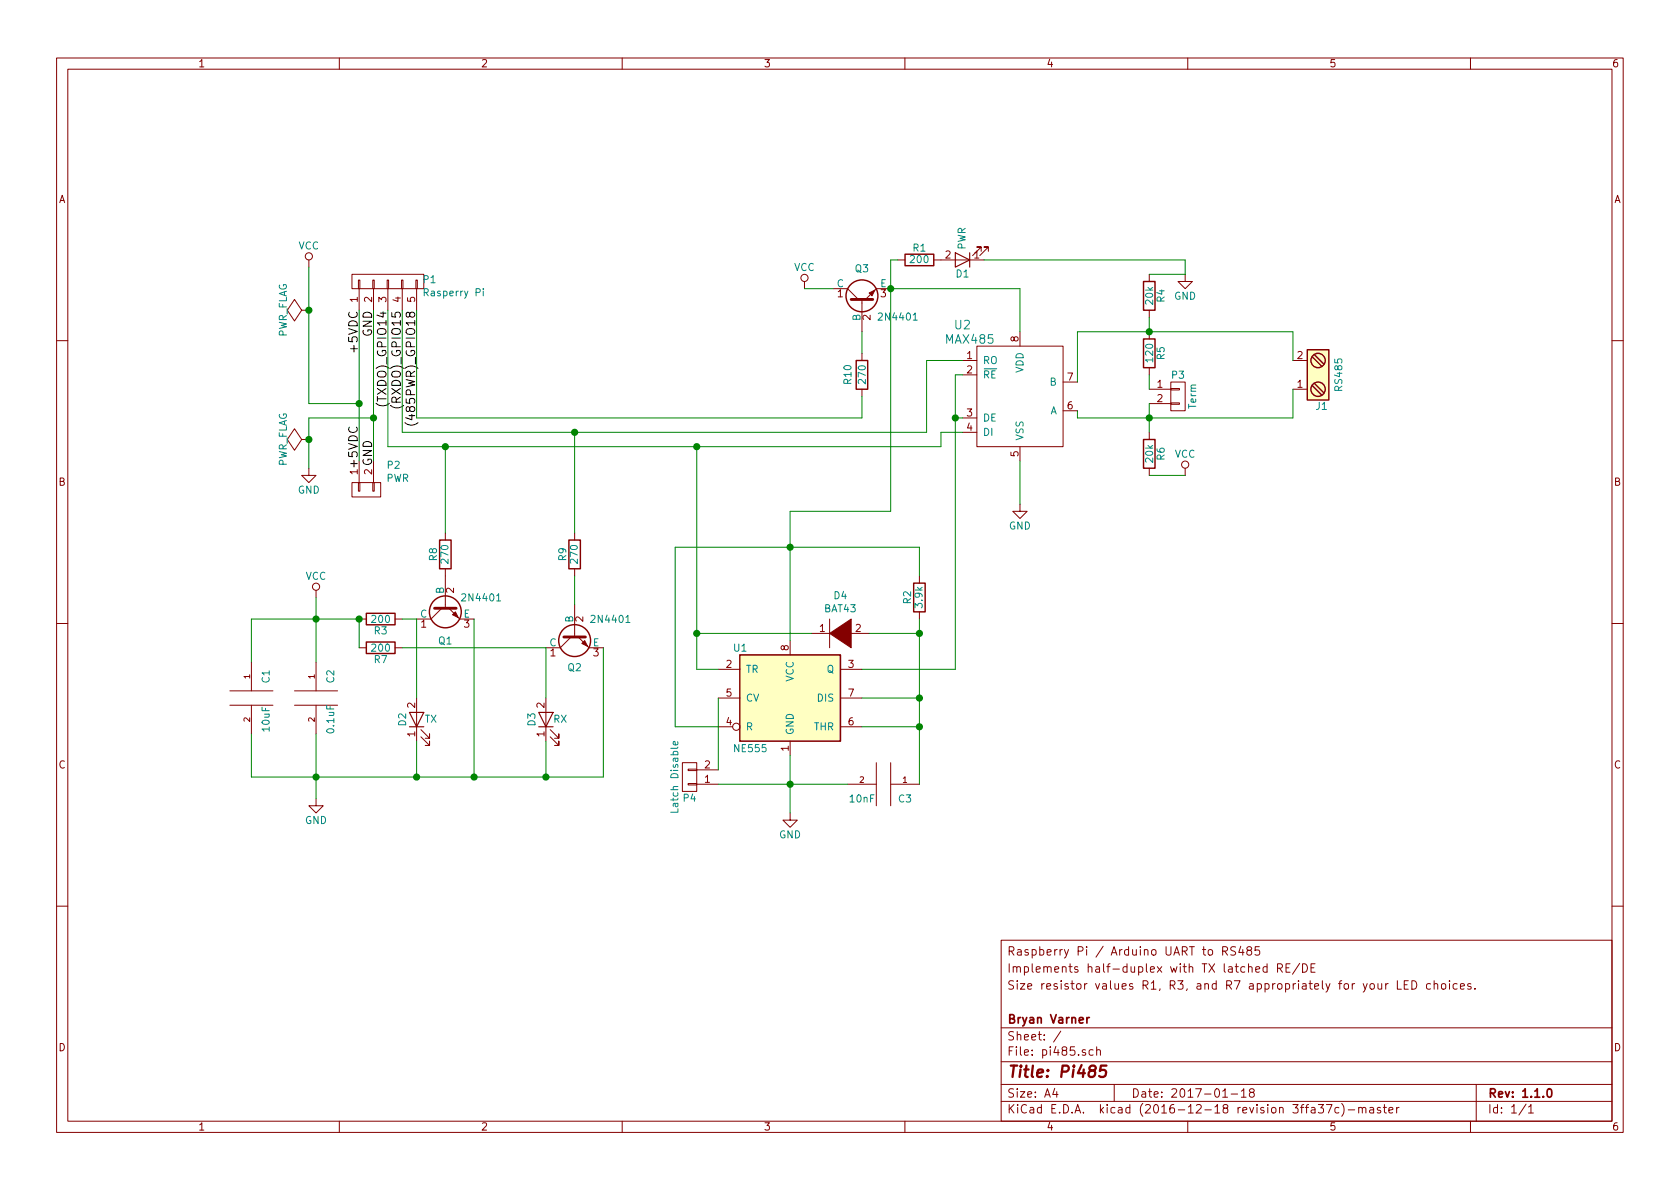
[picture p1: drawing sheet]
EESchema Schematic File Version 2
LIBS:power
LIBS:device
LIBS:transistors
LIBS:conn
LIBS:linear
LIBS:regul
LIBS:74xx
LIBS:cmos4000
LIBS:adc-dac
LIBS:memory
LIBS:xilinx
LIBS:microcontrollers
LIBS:dsp
LIBS:microchip
LIBS:analog_switches
LIBS:motorola
LIBS:texas
LIBS:intel
LIBS:audio
LIBS:interface
LIBS:digital-audio
LIBS:philips
LIBS:display
LIBS:cypress
LIBS:siliconi
LIBS:opto
LIBS:atmel
LIBS:contrib
LIBS:valves
LIBS:w_rtx
LIBS:74xgxx
LIBS:ac-dc
LIBS:actel
LIBS:allegro
LIBS:Altera
LIBS:analog_devices
LIBS:battery_management
LIBS:bbd
LIBS:brooktre
LIBS:cmos_ieee
LIBS:dc-dc
LIBS:diode
LIBS:elec-unifil
LIBS:ESD_Protection
LIBS:ftdi
LIBS:gennum
LIBS:graphic
LIBS:hc11
LIBS:ir
LIBS:Lattice
LIBS:logo
LIBS:maxim
LIBS:mechanical
LIBS:microchip_dspic33dsc
LIBS:microchip_pic10mcu
LIBS:microchip_pic12mcu
LIBS:microchip_pic16mcu
LIBS:microchip_pic18mcu
LIBS:microchip_pic32mcu
LIBS:motor_drivers
LIBS:motors
LIBS:msp430
LIBS:nordicsemi
LIBS:nxp_armmcu
LIBS:onsemi
LIBS:Oscillators
LIBS:Power_Management
LIBS:powerint
LIBS:pspice
LIBS:references
LIBS:relays
LIBS:rfcom
LIBS:sensors
LIBS:silabs
LIBS:stm8
LIBS:stm32
LIBS:supertex
LIBS:switches
LIBS:transf
LIBS:ttl_ieee
LIBS:video
LIBS:wiznet
LIBS:Worldsemi
LIBS:Xicor
LIBS:zetex
LIBS:Zilog
LIBS:pi485-cache
EELAYER 26 0
EELAYER END
$Descr A4 11693 8268
encoding utf-8
Sheet 1 1
Title "Pi485"
Date "2017-01-18"
Rev "1.1.0"
Comp "Bryan Varner"
Comment1 ""
Comment2 "Size resistor values R1, R3, and R7 appropriately for your LED choices."
Comment3 "Implements half-duplex with TX latched RE/DE"
Comment4 "Raspberry Pi / Arduino UART to RS485"
$EndDescr
$Comp
L GND #PWR01
U 1 1
P 2150 3250
F 0 "#PWR01" H 2150 3000 50  0001 C CNN
F 1 "GND" H 2150 3100 50  0000 C CNN
F 2 "" H 2150 3250 50  0000 C CNN
F 3 "" H 2150 3250 50  0000 C CNN
	1    2150 3250
	1    0    0    -1  
$EndComp
$Comp
L PWR_FLAG #FLG02
U 1 1
P 2150 2150
F 0 "#FLG02" H 2150 2245 50  0001 C CNN
F 1 "PWR_FLAG" H 2150 2330 50  0000 C CNN
F 2 "" H 2150 2150 50  0000 C CNN
F 3 "" H 2150 2150 50  0000 C CNN
	1    2150 2150
	0    -1   -1   0   
$EndComp
$Comp
L PWR_FLAG #FLG03
U 1 1
P 2150 3050
F 0 "#FLG03" H 2150 3145 50  0001 C CNN
F 1 "PWR_FLAG" H 2150 3230 50  0000 C CNN
F 2 "" H 2150 3050 50  0000 C CNN
F 3 "" H 2150 3050 50  0000 C CNN
	1    2150 3050
	0    -1   -1   0   
$EndComp
$Comp
L VCC #PWR04
U 1 1
P 2150 1850
F 0 "#PWR04" H 2150 1700 50  0001 C CNN
F 1 "VCC" H 2150 2000 50  0000 C CNN
F 2 "" H 2150 1850 50  0000 C CNN
F 3 "" H 2150 1850 50  0000 C CNN
	1    2150 1850
	1    0    0    -1  
$EndComp
$Comp
L VCC #PWR05
U 1 1
P 2200 4150
F 0 "#PWR05" H 2200 4000 50  0001 C CNN
F 1 "VCC" H 2200 4300 50  0000 C CNN
F 2 "" H 2200 4150 50  0000 C CNN
F 3 "" H 2200 4150 50  0000 C CNN
	1    2200 4150
	1    0    0    -1  
$EndComp
$Comp
L GND #PWR06
U 1 1
P 2200 5550
F 0 "#PWR06" H 2200 5300 50  0001 C CNN
F 1 "GND" H 2200 5400 50  0000 C CNN
F 2 "" H 2200 5550 50  0000 C CNN
F 3 "" H 2200 5550 50  0000 C CNN
	1    2200 5550
	1    0    0    -1  
$EndComp
$Comp
L R R1
U 1 1
P 6400 1800
F 0 "R1" V 6480 1800 50  0000 C CNN
F 1 "200" V 6400 1800 50  0000 C CNN
F 2 "Resistors_THT:Resistor_Horizontal_RM10mm" V 6550 1100 50  0001 C CNN
F 3 "" H 6400 1800 50  0000 C CNN
	1    6400 1800
	0    -1   -1   0   
$EndComp
$Comp
L LED D1
U 1 1
P 6700 1800
F 0 "D1" H 6700 1900 50  0000 C CNN
F 1 "PWR" V 6700 1650 50  0000 C CNN
F 2 "LEDs:LED-3MM" H 6650 1600 50  0001 C CNN
F 3 "" H 6700 1800 50  0000 C CNN
	1    6700 1800
	-1   0    0    1   
$EndComp
$Comp
L NE555 U1
U 1 1
P 5500 4850
F 0 "U1" H 5100 5200 50  0000 L CNN
F 1 "NE555" H 5100 4500 50  0000 L CNN
F 2 "Housings_DIP:DIP-8_W7.62mm_LongPads" H 6350 4500 50  0001 C CNN
F 3 "" H 5500 4850 50  0000 C CNN
	1    5500 4850
	1    0    0    -1  
$EndComp
$Comp
L R R2
U 1 1
P 6400 4150
F 0 "R2" V 6480 4150 50  0000 C CNN
F 1 "3.9k" V 6400 4150 50  0000 C CNN
F 2 "Resistors_THT:Resistor_Horizontal_RM10mm" H 5500 4150 50  0001 C CNN
F 3 "" H 6400 4150 50  0000 C CNN
	1    6400 4150
	-1   0    0    1   
$EndComp
$Comp
L CAP C3
U 1 1
P 6150 5450
F 0 "C3" V 6250 5600 50  0000 C CNN
F 1 "10nF" V 6250 5300 50  0000 C CNN
F 2 "Capacitors_THT:C_Rect_L7_W2.5_P5" V 6350 5150 50  0001 C CNN
F 3 "" H 6150 5450 50  0000 C CNN
	1    6150 5450
	0    1    1    0   
$EndComp
$Comp
L GND #PWR07
U 1 1
P 5500 5650
F 0 "#PWR07" H 5500 5400 50  0001 C CNN
F 1 "GND" H 5500 5500 50  0000 C CNN
F 2 "" H 5500 5650 50  0000 C CNN
F 3 "" H 5500 5650 50  0000 C CNN
	1    5500 5650
	1    0    0    -1  
$EndComp
$Comp
L MAX485 U2
U 1 1
P 7100 2750
F 0 "U2" H 6700 3250 60  0000 C CNN
F 1 "MAX485" H 6750 3150 60  0000 C CNN
F 2 "Housings_DIP:DIP-8_W7.62mm_LongPads" H 6650 3350 60  0001 C CNN
F 3 "" H 7100 2750 60  0000 C CNN
	1    7100 2750
	1    0    0    -1  
$EndComp
$Comp
L GND #PWR09
U 1 1
P 7100 3500
F 0 "#PWR09" H 7100 3250 50  0001 C CNN
F 1 "GND" H 7100 3350 50  0000 C CNN
F 2 "" H 7100 3500 50  0000 C CNN
F 3 "" H 7100 3500 50  0000 C CNN
	1    7100 3500
	1    0    0    -1  
$EndComp
$Comp
L VCC #PWR010
U 1 1
P 5600 2000
F 0 "#PWR010" H 5600 1850 50  0001 C CNN
F 1 "VCC" H 5600 2150 50  0000 C CNN
F 2 "" H 5600 2000 50  0000 C CNN
F 3 "" H 5600 2000 50  0000 C CNN
	1    5600 2000
	1    0    0    -1  
$EndComp
$Comp
L R R5
U 1 1
P 8000 2450
F 0 "R5" V 8080 2450 50  0000 C CNN
F 1 "120" V 8000 2450 50  0000 C CNN
F 2 "Resistors_THT:Resistor_Horizontal_RM10mm" H 8850 2650 50  0001 C CNN
F 3 "" H 8000 2450 50  0000 C CNN
	1    8000 2450
	1    0    0    -1  
$EndComp
$Comp
L R R4
U 1 1
P 8000 2050
F 0 "R4" V 8080 2050 50  0000 C CNN
F 1 "20k" V 8000 2050 50  0000 C CNN
F 2 "Resistors_THT:Resistor_Horizontal_RM10mm" H 8850 2300 50  0001 C CNN
F 3 "" H 8000 2050 50  0000 C CNN
	1    8000 2050
	1    0    0    -1  
$EndComp
$Comp
L R R6
U 1 1
P 8000 3150
F 0 "R6" V 8080 3150 50  0000 C CNN
F 1 "20k" V 8000 3150 50  0000 C CNN
F 2 "Resistors_THT:Resistor_Horizontal_RM10mm" H 8850 3300 50  0001 C CNN
F 3 "" H 8000 3150 50  0000 C CNN
	1    8000 3150
	1    0    0    -1  
$EndComp
$Comp
L Screw_Terminal_1x02 J1
U 1 1
P 9200 2600
F 0 "J1" H 9200 2850 50  0000 C TNN
F 1 "RS485" V 9050 2600 50  0000 C TNN
F 2 "Connectors_Terminal_Blocks:TerminalBlock_Pheonix_MPT-2.54mm_2pol" H 9200 2375 50  0001 C CNN
F 3 "" H 9175 2600 50  0001 C CNN
	1    9200 2600
	-1   0    0    1   
$EndComp
Text Label 2800 2150 3    60   ~ 0
(RXDO)_GPIO15
Text Label 2700 2150 3    60   ~ 0
(TXDO)_GPIO14
$Comp
L CONN_01X02 P3
U 1 1
P 8200 2750
F 0 "P3" H 8200 2900 50  0000 C CNN
F 1 "Term" V 8300 2750 50  0000 C CNN
F 2 "Pin_Headers:Pin_Header_Straight_1x02" H 8850 3000 50  0001 C CNN
F 3 "" H 8200 2750 50  0000 C CNN
	1    8200 2750
	1    0    0    -1  
$EndComp
Text Label 2500 2150 3    60   ~ 0
+5VDC
Text Label 2600 2150 3    60   ~ 0
GND
Text Label 2500 2950 3    60   ~ 0
+5VDC
Text Label 2600 3050 3    60   ~ 0
GND
$Comp
L GND #PWR011
U 1 1
P 8250 1900
F 0 "#PWR011" H 8250 1650 50  0001 C CNN
F 1 "GND" H 8250 1750 50  0000 C CNN
F 2 "" H 8250 1900 50  0000 C CNN
F 3 "" H 8250 1900 50  0000 C CNN
	1    8250 1900
	1    0    0    -1  
$EndComp
$Comp
L VCC #PWR012
U 1 1
P 8250 3300
F 0 "#PWR012" H 8250 3150 50  0001 C CNN
F 1 "VCC" H 8250 3450 50  0000 C CNN
F 2 "" H 8250 3300 50  0000 C CNN
F 3 "" H 8250 3300 50  0000 C CNN
	1    8250 3300
	1    0    0    -1  
$EndComp
$Comp
L CONN_01X05 P1
U 1 1
P 2700 1950
F 0 "P1" V 2710 1712 50  0000 R CNN
F 1 "Rasperry Pi" V 2619 1712 50  0000 R CNN
F 2 "Socket_Strips:Socket_Strip_Angled_1x05" V 2528 1712 50  0001 R CNN
F 3 "" H 2700 1950 50  0000 C CNN
	1    2700 1950
	0    -1   -1   0   
$EndComp
$Comp
L CONN_01X02 P2
U 1 1
P 2550 3400
F 0 "P2" V 2377 3262 50  0000 R CNN
F 1 "PWR" V 2468 3262 50  0000 R CNN
F 2 "Socket_Strips:Socket_Strip_Angled_1x02" V 2559 3262 50  0001 R CNN
F 3 "" H 2550 3400 50  0000 C CNN
	1    2550 3400
	0    -1   1    0   
$EndComp
$Comp
L BC413 Q1
U 1 1
P 3100 4200
F 0 "Q1" V 3350 4200 50  0000 C CNN
F 1 "2N4401" V 3050 3950 50  0000 C CNN
F 2 "TO_SOT_Packages_THT:TO-92_Inline_Wide" V 3518 4200 50  0001 C CIN
F 3 "" H 3100 4200 50  0000 L CNN
	1    3100 4200
	0    -1   1    0   
$EndComp
$Comp
L BC413 Q2
U 1 1
P 4000 4400
F 0 "Q2" V 4236 4400 50  0000 C CNN
F 1 "2N4401" V 3900 4150 50  0000 C CNN
F 2 "TO_SOT_Packages_THT:TO-92_Inline_Wide" V 4418 4400 50  0001 C CIN
F 3 "" H 4000 4400 50  0000 L CNN
	1    4000 4400
	0    -1   1    0   
$EndComp
$Comp
L LED D2
U 1 1
P 2900 5000
F 0 "D2" H 2900 5100 50  0000 C CNN
F 1 "TX" V 2900 4900 50  0000 C CNN
F 2 "LEDs:LED-3MM" H 2850 4800 50  0001 C CNN
F 3 "" H 2900 5000 50  0000 C CNN
	1    2900 5000
	0    -1   -1   0   
$EndComp
$Comp
L LED D3
U 1 1
P 3800 5000
F 0 "D3" H 3800 5100 50  0000 C CNN
F 1 "RX" V 3800 4900 50  0000 C CNN
F 2 "LEDs:LED-3MM" H 3750 4800 50  0001 C CNN
F 3 "" H 3800 5000 50  0000 C CNN
	1    3800 5000
	0    -1   -1   0   
$EndComp
$Comp
L R R7
U 1 1
P 2650 4500
F 0 "R7" V 2730 4500 50  0000 C CNN
F 1 "200" V 2650 4500 50  0000 C CNN
F 2 "Resistors_THT:Resistor_Horizontal_RM10mm" V 2800 3800 50  0001 C CNN
F 3 "" H 2650 4500 50  0000 C CNN
	1    2650 4500
	0    1    1    0   
$EndComp
$Comp
L R R3
U 1 1
P 2650 4300
F 0 "R3" V 2730 4300 50  0000 C CNN
F 1 "200" V 2650 4300 50  0000 C CNN
F 2 "Resistors_THT:Resistor_Horizontal_RM10mm" V 2800 3600 50  0001 C CNN
F 3 "" H 2650 4300 50  0000 C CNN
	1    2650 4300
	0    1    1    0   
$EndComp
$Comp
L R R8
U 1 1
P 3100 3850
F 0 "R8" V 3180 3850 50  0000 C CNN
F 1 "270" V 3100 3850 50  0000 C CNN
F 2 "Resistors_THT:Resistor_Horizontal_RM10mm" V 3250 3150 50  0001 C CNN
F 3 "" H 3100 3850 50  0000 C CNN
	1    3100 3850
	-1   0    0    1   
$EndComp
$Comp
L R R9
U 1 1
P 4000 3850
F 0 "R9" V 4080 3850 50  0000 C CNN
F 1 "270" V 4000 3850 50  0000 C CNN
F 2 "Resistors_THT:Resistor_Horizontal_RM10mm" V 4150 3150 50  0001 C CNN
F 3 "" H 4000 3850 50  0000 C CNN
	1    4000 3850
	-1   0    0    1   
$EndComp
$Comp
L CAP C2
U 1 1
P 2200 4850
F 0 "C2" V 2300 5000 50  0000 C CNN
F 1 "0.1uF" V 2300 4700 50  0000 C CNN
F 2 "Capacitors_THT:C_Rect_L7_W2.5_P5" V 2400 4550 50  0001 C CNN
F 3 "" H 2200 4850 50  0000 C CNN
	1    2200 4850
	1    0    0    -1  
$EndComp
$Comp
L CAP C1
U 1 1
P 1750 4850
F 0 "C1" V 1850 5000 50  0000 C CNN
F 1 "10uF" V 1850 4700 50  0000 C CNN
F 2 "Capacitors_THT:C_Radial_D5_L11_P2" V 1950 4550 50  0001 C CNN
F 3 "" H 1750 4850 50  0000 C CNN
	1    1750 4850
	1    0    0    -1  
$EndComp
$Comp
L DIODE D4
U 1 1
P 5850 4400
F 0 "D4" H 5850 4665 50  0000 C CNN
F 1 "BAT43" H 5850 4574 50  0000 C CNN
F 2 "Diodes_THT:Diode_DO-35_SOD27_Horizontal_RM10" H 5850 4573 50  0001 C CNN
F 3 "" H 5850 4400 50  0000 C CNN
	1    5850 4400
	1    0    0    -1  
$EndComp
$Comp
L CONN_01X02 P4
U 1 1
P 4800 5400
F 0 "P4" H 4800 5550 50  0000 C CNN
F 1 "Latch Disable" V 4900 5400 50  0000 C CNN
F 2 "Pin_Headers:Pin_Header_Straight_1x02" H 5450 5650 50  0001 C CNN
F 3 "" H 4800 5400 50  0000 C CNN
	1    4800 5400
	-1   0    0    1   
$EndComp
$Comp
L R R10
U 1 1
P 6000 2600
F 0 "R10" V 5900 2600 50  0000 C CNN
F 1 "270" V 6000 2600 50  0000 C CNN
F 2 "Resistors_THT:Resistor_Horizontal_RM10mm" V 6150 1900 50  0001 C CNN
F 3 "" H 6000 2600 50  0000 C CNN
	1    6000 2600
	1    0    0    -1  
$EndComp
$Comp
L BC413 Q3
U 1 1
P 6000 2100
F 0 "Q3" V 6236 2100 50  0000 C CNN
F 1 "2N4401" V 5900 1850 50  0000 C CNN
F 2 "TO_SOT_Packages_THT:TO-92_Inline_Wide" V 6418 2100 50  0001 C CIN
F 3 "" H 6000 2100 50  0000 L CNN
	1    6000 2100
	0    -1   -1   0   
$EndComp
Connection ~ 2150 2150
Wire Wire Line
	2600 2150 2600 3200
Wire Wire Line
	2600 2900 2150 2900
Wire Wire Line
	1750 4300 2500 4300
Wire Wire Line
	5500 3550 5500 4450
Wire Wire Line
	6400 4300 6400 5450
Wire Wire Line
	6400 4850 6000 4850
Wire Wire Line
	6400 5050 6000 5050
Connection ~ 6400 4850
Wire Wire Line
	5000 5450 5900 5450
Wire Wire Line
	5500 5250 5500 5650
Connection ~ 5500 5450
Wire Wire Line
	5000 5050 4700 5050
Wire Wire Line
	4700 5050 4700 3800
Connection ~ 5500 3800
Wire Wire Line
	2150 2800 2500 2800
Wire Wire Line
	2500 2150 2500 3200
Wire Wire Line
	2150 1850 2150 2800
Wire Wire Line
	2150 2900 2150 3250
Connection ~ 2150 3050
Wire Wire Line
	2700 2150 2700 3100
Wire Wire Line
	4850 3100 4850 4650
Connection ~ 6400 4400
Wire Wire Line
	2800 3000 2800 2150
Wire Wire Line
	2700 3100 6550 3100
Wire Wire Line
	4850 4650 5000 4650
Connection ~ 4850 3100
Connection ~ 4850 4400
Wire Wire Line
	6700 2600 6650 2600
Wire Wire Line
	6650 2600 6650 4650
Wire Wire Line
	6650 2900 6700 2900
Wire Wire Line
	6650 4650 6000 4650
Connection ~ 6650 2900
Connection ~ 8000 2300
Connection ~ 8000 2900
Wire Wire Line
	8000 2300 8000 2200
Wire Wire Line
	8000 2800 8000 3000
Wire Wire Line
	2800 3000 6450 3000
Wire Wire Line
	6450 3000 6450 2500
Wire Wire Line
	6450 2500 6700 2500
Wire Wire Line
	6550 3100 6550 3000
Wire Wire Line
	6550 3000 6700 3000
Wire Wire Line
	8000 3300 8250 3300
Wire Wire Line
	8000 1900 8250 1900
Wire Wire Line
	8000 2600 8000 2700
Wire Wire Line
	7100 3200 7100 3500
Wire Wire Line
	7500 2650 7500 2300
Wire Wire Line
	7500 2300 9000 2300
Wire Wire Line
	9000 2300 9000 2500
Wire Wire Line
	7500 2850 7500 2900
Wire Wire Line
	7500 2900 9000 2900
Wire Wire Line
	9000 2900 9000 2700
Connection ~ 2500 2800
Connection ~ 2600 2900
Wire Wire Line
	4700 3800 6400 3800
Wire Wire Line
	6400 3800 6400 4000
Wire Wire Line
	5650 4400 4850 4400
Wire Wire Line
	2900 4300 2900 4850
Wire Wire Line
	1750 5400 4200 5400
Wire Wire Line
	2900 5150 2900 5400
Connection ~ 2200 4300
Wire Wire Line
	2800 4300 2900 4300
Wire Wire Line
	2500 4300 2500 4500
Wire Wire Line
	2800 4500 3800 4500
Connection ~ 2900 5400
Wire Wire Line
	3300 4300 3300 5400
Connection ~ 3300 5400
Wire Wire Line
	3800 5400 3800 5150
Wire Wire Line
	3800 4500 3800 4850
Wire Wire Line
	4200 5400 4200 4500
Connection ~ 3800 5400
Connection ~ 2500 4300
Wire Wire Line
	3100 3700 3100 3100
Connection ~ 3100 3100
Wire Wire Line
	4000 4200 4000 4000
Wire Wire Line
	4000 3700 4000 3000
Connection ~ 4000 3000
Wire Wire Line
	2200 5100 2200 5550
Connection ~ 2200 5400
Wire Wire Line
	1750 4600 1750 4300
Wire Wire Line
	1750 5100 1750 5400
Wire Wire Line
	2200 4150 2200 4600
Wire Wire Line
	6050 4400 6400 4400
Connection ~ 6400 5050
Wire Wire Line
	5000 5350 5000 4850
Wire Wire Line
	6000 2450 6000 2300
Wire Wire Line
	5600 2000 5800 2000
Text Label 2900 2150 3    60   ~ 0
(485PWR)_GPIO18
Wire Wire Line
	2900 2150 2900 2900
Wire Wire Line
	2900 2900 6000 2900
Wire Wire Line
	6000 2900 6000 2750
Wire Wire Line
	6200 2000 7100 2000
Wire Wire Line
	7100 2000 7100 2300
Wire Wire Line
	6250 1800 6200 1800
Wire Wire Line
	6200 1800 6200 3550
Wire Wire Line
	6850 1800 8250 1800
Wire Wire Line
	8250 1800 8250 1900
Connection ~ 6200 2000
Wire Wire Line
	6200 3550 5500 3550
$EndSCHEMATC
